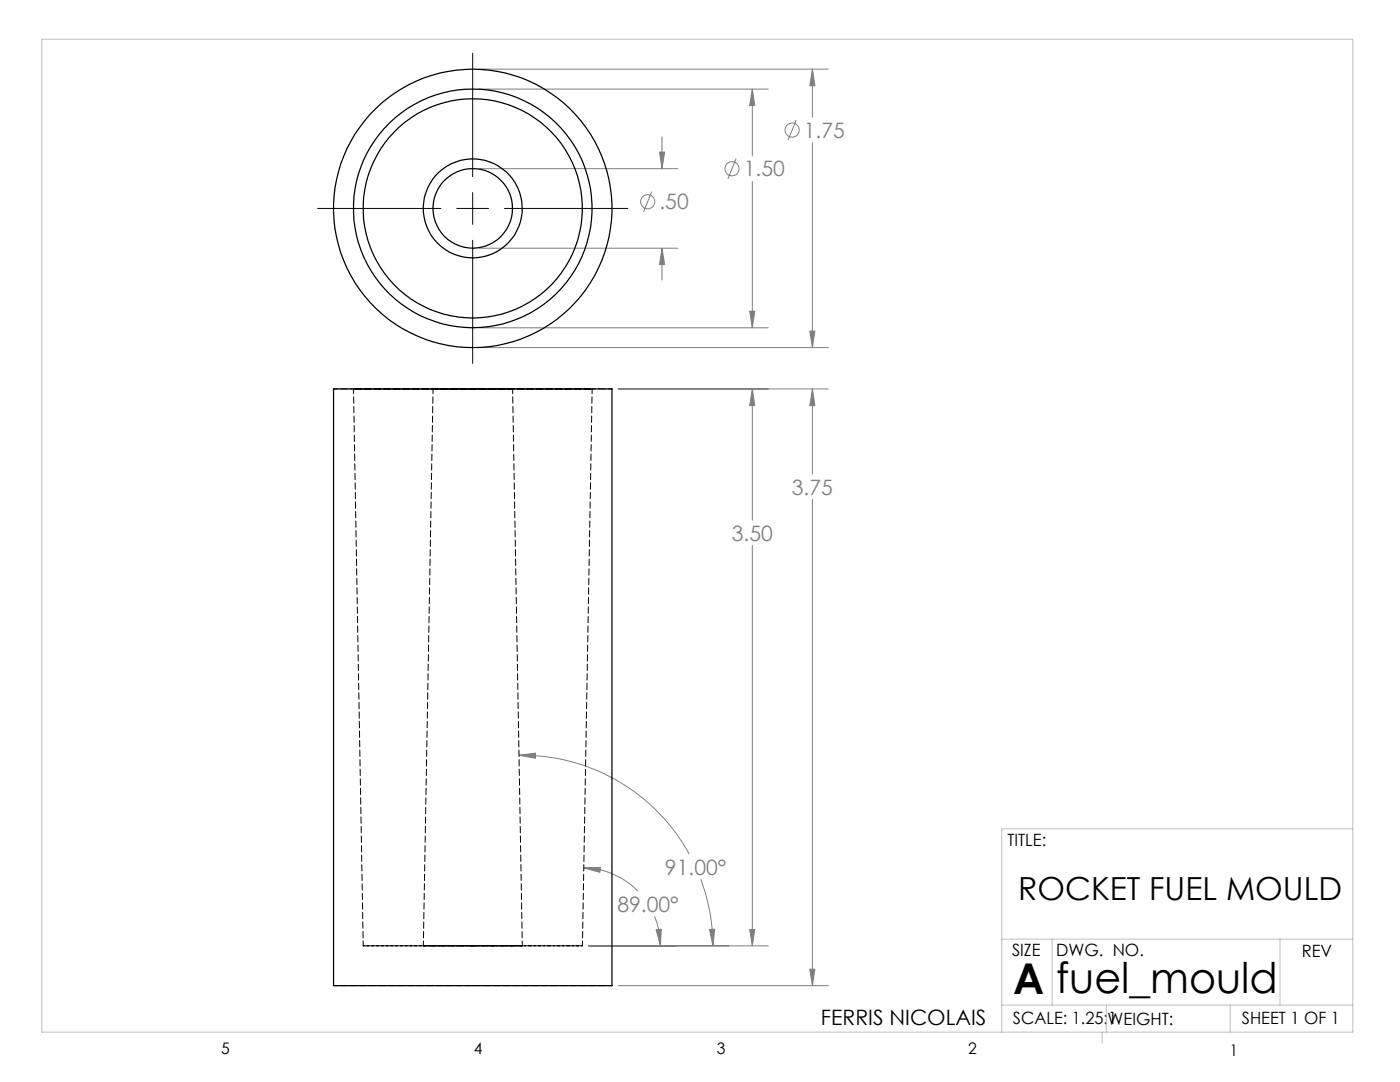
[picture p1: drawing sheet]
<svg xmlns="http://www.w3.org/2000/svg" width="279mm" height="216mm" viewBox="0 0 279 216" stroke-linecap="round" stroke-linejoin="round" font-family="sans-serif">
<g fill="none" stroke="#808080" stroke-width=".2">
<path d="M95.6 13.8h69.7M95.6 17.8h57.7M150.1 17.8v13.3M150.1 17.8l.5 3.3h-1zM162.1 13.8v9.6M162.1 13.8l.5 3.3h-1zM95.6 33.7h39.7M130.1 38.2l-1.7 4.1M131.6 30.3h1l-.5 3.4zM132.1 27.3v6.4M146.9 31.6l-1.6 4.1M150.1 36.2v29.2"/>
<path d="M158.9 24l-1.6 4M162.1 28.5v40.9M95.6 49.5h39.7M132.1 49.5v6.4M132.1 49.5l.5 3.3h-1zM95.6 69.4h69.7M95.6 65.4h57.7M123.4 77.6h41.9M149.6 62.1h1l-.5 3.3zM150.1 77.6v26.2M150.1 77.6l.5 3.3h-1zM161.6 66.1h1l-.5 3.3z"/>
<path d="M162.1 77.6v17M162.1 77.6l.5 3.3h-1zM162.1 99.7v97M150.1 108.8v79.9M103.6 150.7l3.3-.4v1zM103.6 150.7a38 38 0 0 1 33.9 19.7M116.5 173.2l3.3-.1-.1 1zM116.5 173.2a15.4 15.4 0 0 1 10.8 4.6M139.9 175.4a39.3 39.3 0 0 1 2.4 13.3M117.5 188.7h35.8M123.4 196.7h41.9M130.6 182.8a15 15 0 0 1 1.2 5.9"/>
<path d="M131 185.5l1-.1-.2 3.3zM141.6 185.5l1-.1-.3 3.3zM149.6 185.5h1l-.5 3.2zM161.6 193.4h1l-.5 3.3z"/>
<circle cx="146.1" cy="33.7" r="1.42"/>
<circle cx="158.1" cy="26" r="1.42"/>
<circle cx="129.3" cy="40.3" r="1.41"/>
</g>
<path d="M94.3 10.6v24.6M94.3 38.4v6.4M63.4 41.6h24.6M91.2 41.6h6.3M94.3 47.9v24.6M100.7 41.6h24.6" fill="none" stroke="#000" stroke-width=".2"/>
<path d="M8.4 7.8h261.6v198.2h-261.6zM270 165.4h-70.1v40.6M199.9 187.4h70.1M210 187.4v13.2M255.4 187.4v13.2M199.9 200.6h70.1M220 206v2.1M220.8 200.6v5.4M245.5 200.6v5.4" fill="none" stroke="#c0c0c0" stroke-width=".2"/>
<path d="M161.6 193.4h1l-.5 3.3zM162.1 77.6l.5 3.3h-1zM150.1 77.6l.5 3.3h-1zM149.6 185.5h1l-.5 3.2zM131 185.5l1-.1-.2 3.3zM116.5 173.2l3.3-.1-.1 1zM141.6 185.5l1-.1-.3 3.3zM103.6 150.7l3.3-.4v1zM162.1 13.8l.5 3.3h-1zM161.6 66.1h1l-.5 3.3zM131.6 30.3h1l-.5 3.4zM132.1 49.5l.5 3.3h-1zM150.1 17.8l.5 3.3h-1zM149.6 62.1h1l-.5 3.3z" fill="#808080"/>
<g fill="none" stroke="#000" stroke-width=".25">
<path d="M66.6 77.6h55.5v119.1h-55.5z"/>
<circle cx="94.3" cy="41.6" r="27.8"/>
<circle cx="94.3" cy="41.6" r="21.9"/>
<circle cx="94.3" cy="41.6" r="7.9"/>
<circle cx="94.4" cy="41.6" r="9.9"/>
<circle cx="94.4" cy="41.6" r="23.8"/>
</g>
<path d="M122.1 77.6h-55.5M122.1 196.7h-55.5" fill="none" stroke="#000" stroke-width=".2" stroke-dasharray="1.3 .6" stroke-dashoffset=".5"/>
<path d="M94.4 77.6h23.8h-47.6h23.8M92.9 188.7h23.3h-43.7h20.4" fill="none" stroke="#000" stroke-width=".2" stroke-dasharray="1.3 .6" stroke-dashoffset=".7"/>
<path d="M94.4 77.6h7.9h-15.9h8" fill="none" stroke="#000" stroke-width=".2" stroke-dasharray="1.3 .6"/>
<path d="M94.4 188.7h9.8h-19.7h9.9" fill="none" stroke="#000" stroke-width=".2" stroke-dasharray="1.3 .6" stroke-dashoffset="-.1"/>
<path d="M70.6 77.6l1.9 111.1M86.4 77.6l-1.9 111.1M104.2 188.7l-1.9-111.1M116.2 188.7l2-111.1" fill="none" stroke="#000" stroke-width=".2" stroke-dasharray="1.3 .6" stroke-dashoffset=".3"/>
<g font-size="8.5">
<text x="202.2" y="198.3">A</text>
<text x="210.8" y="198.1">fuel_mould</text>
</g>
<text font-size="6.3" x="203.2" y="179.6">ROCKET FUEL MOULD</text>
<g font-size="4.2" fill="#808080">
<text x="160.4" y="27.5">1.75</text>
<text x="148.4" y="35.2">1.50</text>
<text x="131.6" y="41.8">.50</text>
<text x="158" y="98.7">3.75</text>
<text x="146" y="107.9">3.50</text>
<text x="132.7" y="174.5">91.00°</text>
<text x="123.2" y="181.9">89.00°</text>
</g>
<text font-size="4.2" x="163.8" y="204.5">FERRIS NICOLAIS</text>
<g font-size="3.4">
<text x="201.1" y="168.8">TITLE:</text>
<text x="202" y="190.8">SIZE</text>
<text x="210.8" y="190.9">DWG. NO.</text>
<text x="259.8" y="191">REV</text>
<text x="202.1" y="204.4">SCALE: 1.25:1</text>
<text x="221" y="204.5">WEIGHT:</text>
<text x="247.8" y="204.4">SHEET 1 OF 1</text>
</g>
<g font-size="3.2">
<text x="44.2" y="210.4">5</text>
<text x="94.6" y="210.3">4</text>
<text x="143.1" y="210.4">3</text>
<text x="193.2" y="210.3">2</text>
<text x="245.4" y="210.6">1</text>
</g>
</svg>
